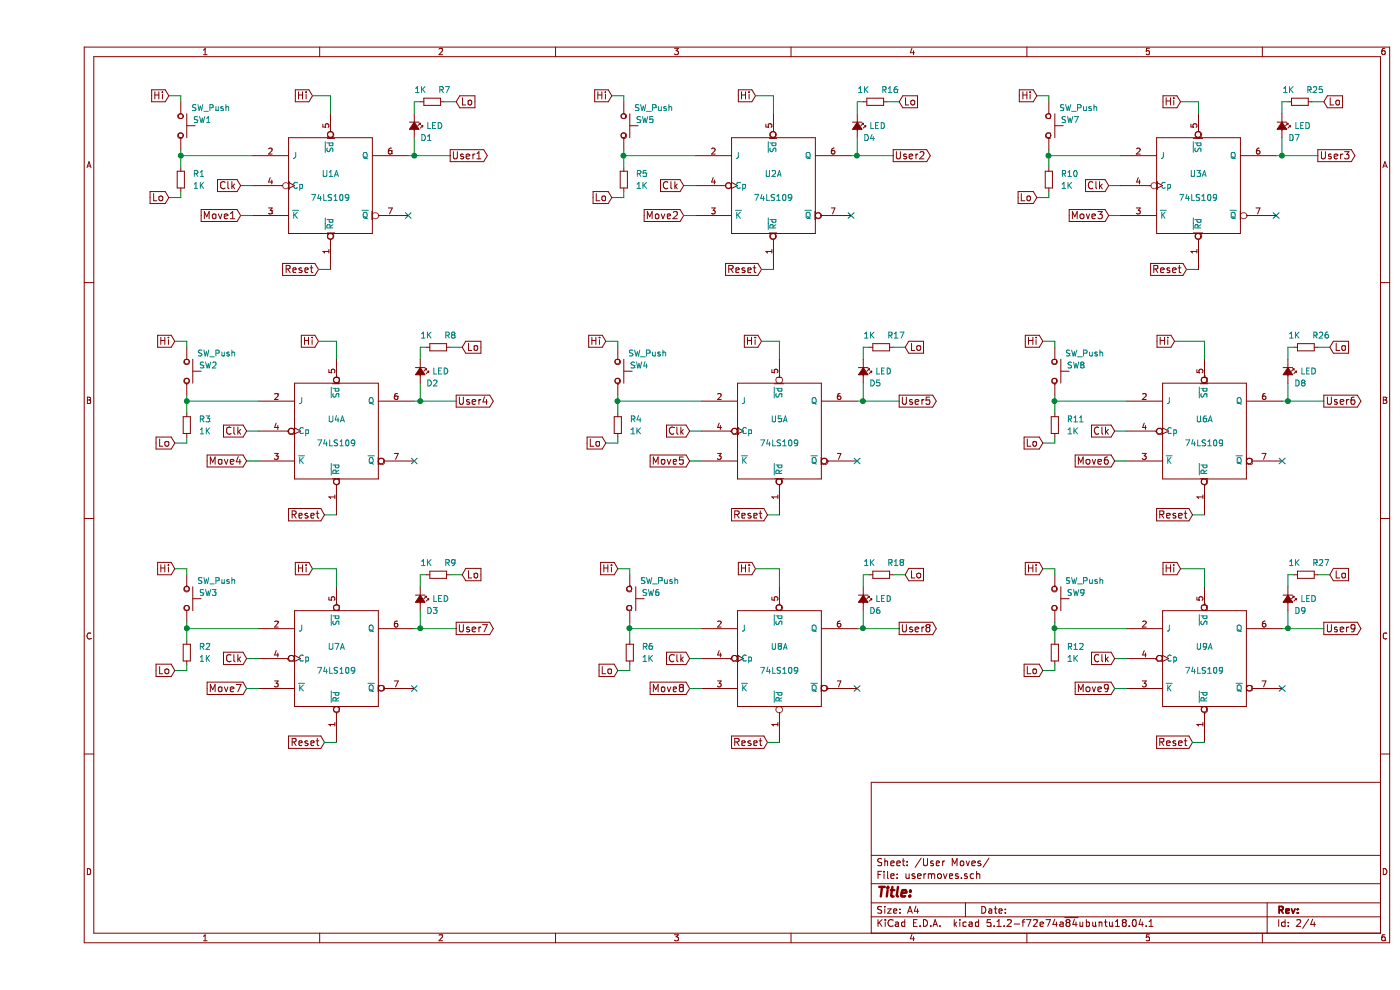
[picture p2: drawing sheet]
EESchema Schematic File Version 4
LIBS:ttt_ttl-cache
EELAYER 29 0
EELAYER END
$Descr A4 11693 8268
encoding utf-8
Sheet 2 4
Title ""
Date ""
Rev ""
Comp ""
Comment1 ""
Comment2 ""
Comment3 ""
Comment4 ""
$EndDescr
$Comp
L local:74LS107 U1
U 1 1
P 2450 1550
F 0 "U1" H 2450 1650 50  0000 C CNN
F 1 "74LS109" H 2450 1450 50  0000 C CNN
F 2 "Package_DIP:DIP-16_W7.62mm" H 2450 1550 50  0001 C CNN
F 3 "" H 2450 1550 50  0001 C CNN
	1    2450 1550
	1    0    0    -1  
$EndComp
Wire Wire Line
	1700 1550 1800 1550
NoConn ~ 3100 1800
Text GLabel 2350 2250 0    60   Input ~ 0
Reset
Wire Wire Line
	2350 2250 2450 2250
Text GLabel 1700 1800 0    60   Input ~ 0
Move1
Wire Wire Line
	1700 1800 1800 1800
Text GLabel 3450 1300 2    60   Output ~ 0
User1
Wire Wire Line
	3100 1300 3150 1300
$Comp
L ttt_ttl-rescue:LED_Small_ALT D1
U 1 1
P 3150 1050
F 0 "D1" V 3250 1100 50  0000 L CNN
F 1 "LED" V 3150 1150 50  0000 L CNN
F 2 "LED_THT:LED_D3.0mm" V 3150 1050 50  0001 C CNN
F 3 "" V 3150 1050 50  0001 C CNN
	1    3150 1050
	0    1    1    0   
$EndComp
$Comp
L ttt_ttl-rescue:R_Small R7
U 1 1
P 3300 850
F 0 "R7" V 3200 900 50  0000 L CNN
F 1 "1K" V 3200 700 50  0000 L CNN
F 2 "Resistor_THT:R_Axial_DIN0207_L6.3mm_D2.5mm_P7.62mm_Horizontal" H 3300 850 50  0001 C CNN
F 3 "" H 3300 850 50  0001 C CNN
	1    3300 850 
	0    1    1    0   
$EndComp
Text GLabel 3500 850  2    60   Input ~ 0
Lo
Wire Wire Line
	3500 850  3400 850 
Wire Wire Line
	3150 1150 3150 1300
Connection ~ 3150 1300
Wire Wire Line
	3200 850  3150 850 
Wire Wire Line
	3150 850  3150 950 
$Comp
L local:74LS107 U2
U 1 1
P 6150 1550
F 0 "U2" H 6150 1650 50  0000 C CNN
F 1 "74LS109" H 6150 1450 50  0000 C CNN
F 2 "Package_DIP:DIP-16_W7.62mm" H 6150 1550 50  0001 C CNN
F 3 "" H 6150 1550 50  0001 C CNN
	1    6150 1550
	1    0    0    -1  
$EndComp
Wire Wire Line
	5400 1550 5500 1550
NoConn ~ 6800 1800
Text GLabel 6050 2250 0    60   Input ~ 0
Reset
Wire Wire Line
	6050 2250 6150 2250
Text GLabel 5400 1800 0    60   Input ~ 0
Move2
Wire Wire Line
	5400 1800 5500 1800
Text GLabel 7150 1300 2    60   Output ~ 0
User2
Wire Wire Line
	6800 1300 6850 1300
$Comp
L ttt_ttl-rescue:LED_Small_ALT D4
U 1 1
P 6850 1050
F 0 "D4" V 6950 1100 50  0000 L CNN
F 1 "LED" V 6850 1150 50  0000 L CNN
F 2 "LED_THT:LED_D3.0mm" V 6850 1050 50  0001 C CNN
F 3 "" V 6850 1050 50  0001 C CNN
	1    6850 1050
	0    1    1    0   
$EndComp
$Comp
L ttt_ttl-rescue:R_Small R16
U 1 1
P 7000 850
F 0 "R16" V 6900 900 50  0000 L CNN
F 1 "1K" V 6900 700 50  0000 L CNN
F 2 "Resistor_THT:R_Axial_DIN0207_L6.3mm_D2.5mm_P7.62mm_Horizontal" H 7000 850 50  0001 C CNN
F 3 "" H 7000 850 50  0001 C CNN
	1    7000 850 
	0    1    1    0   
$EndComp
Text GLabel 7200 850  2    60   Input ~ 0
Lo
Wire Wire Line
	7200 850  7100 850 
Wire Wire Line
	6850 1150 6850 1300
Connection ~ 6850 1300
Wire Wire Line
	6900 850  6850 850 
Wire Wire Line
	6850 850  6850 950 
Wire Wire Line
	8950 1550 9050 1550
NoConn ~ 10350 1800
Text GLabel 9600 2250 0    60   Input ~ 0
Reset
Wire Wire Line
	9600 2250 9700 2250
Text GLabel 8950 1800 0    60   Input ~ 0
Move3
Wire Wire Line
	8950 1800 9050 1800
Text GLabel 10700 1300 2    60   Output ~ 0
User3
Wire Wire Line
	10350 1300 10400 1300
$Comp
L ttt_ttl-rescue:LED_Small_ALT D7
U 1 1
P 10400 1050
F 0 "D7" V 10500 1100 50  0000 L CNN
F 1 "LED" V 10400 1150 50  0000 L CNN
F 2 "LED_THT:LED_D3.0mm" V 10400 1050 50  0001 C CNN
F 3 "" V 10400 1050 50  0001 C CNN
	1    10400 1050
	0    1    1    0   
$EndComp
$Comp
L ttt_ttl-rescue:R_Small R25
U 1 1
P 10550 850
F 0 "R25" V 10450 900 50  0000 L CNN
F 1 "1K" V 10450 700 50  0000 L CNN
F 2 "Resistor_THT:R_Axial_DIN0207_L6.3mm_D2.5mm_P7.62mm_Horizontal" H 10550 850 50  0001 C CNN
F 3 "" H 10550 850 50  0001 C CNN
	1    10550 850 
	0    1    1    0   
$EndComp
Text GLabel 10750 850  2    60   Input ~ 0
Lo
Wire Wire Line
	10750 850  10650 850 
Wire Wire Line
	10400 1150 10400 1300
Connection ~ 10400 1300
Wire Wire Line
	10450 850  10400 850 
Wire Wire Line
	10400 850  10400 950 
$Comp
L local:74LS107 U4
U 1 1
P 2500 3600
F 0 "U4" H 2500 3700 50  0000 C CNN
F 1 "74LS109" H 2500 3500 50  0000 C CNN
F 2 "Package_DIP:DIP-16_W7.62mm" H 2500 3600 50  0001 C CNN
F 3 "" H 2500 3600 50  0001 C CNN
	1    2500 3600
	1    0    0    -1  
$EndComp
Text GLabel 1750 3600 0    60   Input ~ 0
Clk
Wire Wire Line
	1750 3600 1850 3600
$Comp
L ttt_ttl-rescue:SW_Push SW2
U 1 1
P 1250 3100
F 0 "SW2" V 1200 3200 50  0000 L CNN
F 1 "SW_Push" V 1100 3350 50  0000 C CNN
F 2 "Button_Switch_THT:Push_E-Switch_KS01Q01" H 1250 3300 50  0001 C CNN
F 3 "" H 1250 3300 50  0001 C CNN
	1    1250 3100
	0    1    1    0   
$EndComp
NoConn ~ 3150 3850
Text GLabel 2400 4300 0    60   Input ~ 0
Reset
Wire Wire Line
	2400 4300 2500 4300
Text GLabel 1750 3850 0    60   Input ~ 0
Move4
Wire Wire Line
	1750 3850 1850 3850
Text GLabel 3500 3350 2    60   Output ~ 0
User4
Wire Wire Line
	3150 3350 3200 3350
$Comp
L ttt_ttl-rescue:R_Small R3
U 1 1
P 1250 3550
F 0 "R3" H 1350 3600 50  0000 L CNN
F 1 "1K" H 1350 3500 50  0000 L CNN
F 2 "Resistor_THT:R_Axial_DIN0207_L6.3mm_D2.5mm_P7.62mm_Horizontal" H 1250 3550 50  0001 C CNN
F 3 "" H 1250 3550 50  0001 C CNN
	1    1250 3550
	1    0    0    -1  
$EndComp
Text GLabel 1150 3700 0    60   Input ~ 0
Lo
Text GLabel 1150 2850 0    60   Input ~ 0
Hi
Wire Wire Line
	1150 2850 1250 2850
Wire Wire Line
	1250 2850 1250 2900
Wire Wire Line
	1150 3700 1250 3700
$Comp
L ttt_ttl-rescue:LED_Small_ALT D2
U 1 1
P 3200 3100
F 0 "D2" V 3300 3150 50  0000 L CNN
F 1 "LED" V 3200 3200 50  0000 L CNN
F 2 "LED_THT:LED_D3.0mm" V 3200 3100 50  0001 C CNN
F 3 "" V 3200 3100 50  0001 C CNN
	1    3200 3100
	0    1    1    0   
$EndComp
$Comp
L ttt_ttl-rescue:R_Small R8
U 1 1
P 3350 2900
F 0 "R8" V 3250 2950 50  0000 L CNN
F 1 "1K" V 3250 2750 50  0000 L CNN
F 2 "Resistor_THT:R_Axial_DIN0207_L6.3mm_D2.5mm_P7.62mm_Horizontal" H 3350 2900 50  0001 C CNN
F 3 "" H 3350 2900 50  0001 C CNN
	1    3350 2900
	0    1    1    0   
$EndComp
Text GLabel 3550 2900 2    60   Input ~ 0
Lo
Wire Wire Line
	3550 2900 3450 2900
Wire Wire Line
	3200 3200 3200 3350
Connection ~ 3200 3350
Wire Wire Line
	3250 2900 3200 2900
Wire Wire Line
	3200 2900 3200 3000
$Comp
L local:74LS107 U5
U 1 1
P 6200 3600
F 0 "U5" H 6200 3700 50  0000 C CNN
F 1 "74LS109" H 6200 3500 50  0000 C CNN
F 2 "Package_DIP:DIP-16_W7.62mm" H 6200 3600 50  0001 C CNN
F 3 "" H 6200 3600 50  0001 C CNN
	1    6200 3600
	1    0    0    -1  
$EndComp
Text GLabel 5450 3600 0    60   Input ~ 0
Clk
Wire Wire Line
	5450 3600 5550 3600
NoConn ~ 6850 3850
Text GLabel 6100 4300 0    60   Input ~ 0
Reset
Wire Wire Line
	6100 4300 6200 4300
Text GLabel 5450 3850 0    60   Input ~ 0
Move5
Wire Wire Line
	5450 3850 5550 3850
Text GLabel 7200 3350 2    60   Output ~ 0
User5
Wire Wire Line
	6850 3350 6900 3350
$Comp
L ttt_ttl-rescue:LED_Small_ALT D5
U 1 1
P 6900 3100
F 0 "D5" V 7000 3150 50  0000 L CNN
F 1 "LED" V 6900 3200 50  0000 L CNN
F 2 "LED_THT:LED_D3.0mm" V 6900 3100 50  0001 C CNN
F 3 "" V 6900 3100 50  0001 C CNN
	1    6900 3100
	0    1    1    0   
$EndComp
$Comp
L ttt_ttl-rescue:R_Small R17
U 1 1
P 7050 2900
F 0 "R17" V 6950 2950 50  0000 L CNN
F 1 "1K" V 6950 2750 50  0000 L CNN
F 2 "Resistor_THT:R_Axial_DIN0207_L6.3mm_D2.5mm_P7.62mm_Horizontal" H 7050 2900 50  0001 C CNN
F 3 "" H 7050 2900 50  0001 C CNN
	1    7050 2900
	0    1    1    0   
$EndComp
Text GLabel 7250 2900 2    60   Input ~ 0
Lo
Wire Wire Line
	7250 2900 7150 2900
Wire Wire Line
	6900 3200 6900 3350
Connection ~ 6900 3350
Wire Wire Line
	6950 2900 6900 2900
Wire Wire Line
	6900 2900 6900 3000
$Comp
L local:74LS107 U6
U 1 1
P 9750 3600
F 0 "U6" H 9750 3700 50  0000 C CNN
F 1 "74LS109" H 9750 3500 50  0000 C CNN
F 2 "Package_DIP:DIP-16_W7.62mm" H 9750 3600 50  0001 C CNN
F 3 "" H 9750 3600 50  0001 C CNN
	1    9750 3600
	1    0    0    -1  
$EndComp
Wire Wire Line
	9000 3600 9100 3600
NoConn ~ 10400 3850
Text GLabel 9650 4300 0    60   Input ~ 0
Reset
Wire Wire Line
	9650 4300 9750 4300
Text GLabel 9000 3850 0    60   Input ~ 0
Move6
Wire Wire Line
	9000 3850 9100 3850
Text GLabel 10750 3350 2    60   Output ~ 0
User6
Wire Wire Line
	10400 3350 10450 3350
$Comp
L ttt_ttl-rescue:LED_Small_ALT D8
U 1 1
P 10450 3100
F 0 "D8" V 10550 3150 50  0000 L CNN
F 1 "LED" V 10450 3200 50  0000 L CNN
F 2 "LED_THT:LED_D3.0mm" V 10450 3100 50  0001 C CNN
F 3 "" V 10450 3100 50  0001 C CNN
	1    10450 3100
	0    1    1    0   
$EndComp
$Comp
L ttt_ttl-rescue:R_Small R26
U 1 1
P 10600 2900
F 0 "R26" V 10500 2950 50  0000 L CNN
F 1 "1K" V 10500 2750 50  0000 L CNN
F 2 "Resistor_THT:R_Axial_DIN0207_L6.3mm_D2.5mm_P7.62mm_Horizontal" H 10600 2900 50  0001 C CNN
F 3 "" H 10600 2900 50  0001 C CNN
	1    10600 2900
	0    1    1    0   
$EndComp
Text GLabel 10800 2900 2    60   Input ~ 0
Lo
Wire Wire Line
	10800 2900 10700 2900
Wire Wire Line
	10450 3200 10450 3350
Connection ~ 10450 3350
Wire Wire Line
	10500 2900 10450 2900
Wire Wire Line
	10450 2900 10450 3000
$Comp
L local:74LS107 U7
U 1 1
P 2500 5500
F 0 "U7" H 2500 5600 50  0000 C CNN
F 1 "74LS109" H 2500 5400 50  0000 C CNN
F 2 "Package_DIP:DIP-16_W7.62mm" H 2500 5500 50  0001 C CNN
F 3 "" H 2500 5500 50  0001 C CNN
	1    2500 5500
	1    0    0    -1  
$EndComp
Wire Wire Line
	1750 5500 1850 5500
NoConn ~ 3150 5750
Text GLabel 2400 6200 0    60   Input ~ 0
Reset
Wire Wire Line
	2400 6200 2500 6200
Text GLabel 1750 5750 0    60   Input ~ 0
Move7
Wire Wire Line
	1750 5750 1850 5750
Text GLabel 3500 5250 2    60   Output ~ 0
User7
Wire Wire Line
	3150 5250 3200 5250
$Comp
L ttt_ttl-rescue:LED_Small_ALT D3
U 1 1
P 3200 5000
F 0 "D3" V 3300 5050 50  0000 L CNN
F 1 "LED" V 3200 5100 50  0000 L CNN
F 2 "LED_THT:LED_D3.0mm" V 3200 5000 50  0001 C CNN
F 3 "" V 3200 5000 50  0001 C CNN
	1    3200 5000
	0    1    1    0   
$EndComp
$Comp
L ttt_ttl-rescue:R_Small R9
U 1 1
P 3350 4800
F 0 "R9" V 3250 4850 50  0000 L CNN
F 1 "1K" V 3250 4650 50  0000 L CNN
F 2 "Resistor_THT:R_Axial_DIN0207_L6.3mm_D2.5mm_P7.62mm_Horizontal" H 3350 4800 50  0001 C CNN
F 3 "" H 3350 4800 50  0001 C CNN
	1    3350 4800
	0    1    1    0   
$EndComp
Text GLabel 3550 4800 2    60   Input ~ 0
Lo
Wire Wire Line
	3550 4800 3450 4800
Wire Wire Line
	3200 5100 3200 5250
Connection ~ 3200 5250
Wire Wire Line
	3250 4800 3200 4800
Wire Wire Line
	3200 4800 3200 4900
$Comp
L local:74LS107 U8
U 1 1
P 6200 5500
F 0 "U8" H 6200 5600 50  0000 C CNN
F 1 "74LS109" H 6200 5400 50  0000 C CNN
F 2 "Package_DIP:DIP-16_W7.62mm" H 6200 5500 50  0001 C CNN
F 3 "" H 6200 5500 50  0001 C CNN
	1    6200 5500
	1    0    0    -1  
$EndComp
Wire Wire Line
	5450 5500 5550 5500
NoConn ~ 6850 5750
Text GLabel 6100 6200 0    60   Input ~ 0
Reset
Wire Wire Line
	6100 6200 6200 6200
Text GLabel 5450 5750 0    60   Input ~ 0
Move8
Wire Wire Line
	5450 5750 5550 5750
Text GLabel 7200 5250 2    60   Output ~ 0
User8
Wire Wire Line
	6850 5250 6900 5250
$Comp
L ttt_ttl-rescue:LED_Small_ALT D6
U 1 1
P 6900 5000
F 0 "D6" V 7000 5050 50  0000 L CNN
F 1 "LED" V 6900 5100 50  0000 L CNN
F 2 "LED_THT:LED_D3.0mm" V 6900 5000 50  0001 C CNN
F 3 "" V 6900 5000 50  0001 C CNN
	1    6900 5000
	0    1    1    0   
$EndComp
$Comp
L ttt_ttl-rescue:R_Small R18
U 1 1
P 7050 4800
F 0 "R18" V 6950 4850 50  0000 L CNN
F 1 "1K" V 6950 4650 50  0000 L CNN
F 2 "Resistor_THT:R_Axial_DIN0207_L6.3mm_D2.5mm_P7.62mm_Horizontal" H 7050 4800 50  0001 C CNN
F 3 "" H 7050 4800 50  0001 C CNN
	1    7050 4800
	0    1    1    0   
$EndComp
Text GLabel 7250 4800 2    60   Input ~ 0
Lo
Wire Wire Line
	7250 4800 7150 4800
Wire Wire Line
	6900 5100 6900 5250
Connection ~ 6900 5250
Wire Wire Line
	6950 4800 6900 4800
Wire Wire Line
	6900 4800 6900 4900
$Comp
L local:74LS107 U9
U 1 1
P 9750 5500
F 0 "U9" H 9750 5600 50  0000 C CNN
F 1 "74LS109" H 9750 5400 50  0000 C CNN
F 2 "Package_DIP:DIP-16_W7.62mm" H 9750 5500 50  0001 C CNN
F 3 "" H 9750 5500 50  0001 C CNN
	1    9750 5500
	1    0    0    -1  
$EndComp
Wire Wire Line
	9000 5500 9100 5500
NoConn ~ 10400 5750
Text GLabel 9650 6200 0    60   Input ~ 0
Reset
Wire Wire Line
	9650 6200 9750 6200
Text GLabel 9000 5750 0    60   Input ~ 0
Move9
Wire Wire Line
	9000 5750 9100 5750
Text GLabel 10750 5250 2    60   Output ~ 0
User9
Wire Wire Line
	10400 5250 10450 5250
$Comp
L ttt_ttl-rescue:LED_Small_ALT D9
U 1 1
P 10450 5000
F 0 "D9" V 10550 5050 50  0000 L CNN
F 1 "LED" V 10450 5100 50  0000 L CNN
F 2 "LED_THT:LED_D3.0mm" V 10450 5000 50  0001 C CNN
F 3 "" V 10450 5000 50  0001 C CNN
	1    10450 5000
	0    1    1    0   
$EndComp
$Comp
L ttt_ttl-rescue:R_Small R27
U 1 1
P 10600 4800
F 0 "R27" V 10500 4850 50  0000 L CNN
F 1 "1K" V 10500 4650 50  0000 L CNN
F 2 "Resistor_THT:R_Axial_DIN0207_L6.3mm_D2.5mm_P7.62mm_Horizontal" H 10600 4800 50  0001 C CNN
F 3 "" H 10600 4800 50  0001 C CNN
	1    10600 4800
	0    1    1    0   
$EndComp
Text GLabel 10800 4800 2    60   Input ~ 0
Lo
Wire Wire Line
	10800 4800 10700 4800
Wire Wire Line
	10450 5100 10450 5250
Connection ~ 10450 5250
Wire Wire Line
	10500 4800 10450 4800
Wire Wire Line
	10450 4800 10450 4900
Wire Wire Line
	3150 1300 3450 1300
Wire Wire Line
	6850 1300 7150 1300
Wire Wire Line
	10400 1300 10700 1300
Wire Wire Line
	3200 3350 3500 3350
Wire Wire Line
	6900 3350 7200 3350
Wire Wire Line
	10450 3350 10750 3350
Wire Wire Line
	3200 5250 3500 5250
Wire Wire Line
	6900 5250 7200 5250
Wire Wire Line
	10450 5250 10750 5250
Wire Wire Line
	1250 3300 1250 3350
Wire Wire Line
	1250 3350 1850 3350
Connection ~ 1250 3350
Wire Wire Line
	1250 3350 1250 3450
Wire Wire Line
	1250 3650 1250 3700
$Comp
L ttt_ttl-rescue:SW_Push SW4
U 1 1
P 4850 3100
F 0 "SW4" V 4800 3200 50  0000 L CNN
F 1 "SW_Push" V 4700 3350 50  0000 C CNN
F 2 "Button_Switch_THT:Push_E-Switch_KS01Q01" H 4850 3300 50  0001 C CNN
F 3 "" H 4850 3300 50  0001 C CNN
	1    4850 3100
	0    1    1    0   
$EndComp
$Comp
L ttt_ttl-rescue:R_Small R4
U 1 1
P 4850 3550
F 0 "R4" H 4950 3600 50  0000 L CNN
F 1 "1K" H 4950 3500 50  0000 L CNN
F 2 "Resistor_THT:R_Axial_DIN0207_L6.3mm_D2.5mm_P7.62mm_Horizontal" H 4850 3550 50  0001 C CNN
F 3 "" H 4850 3550 50  0001 C CNN
	1    4850 3550
	1    0    0    -1  
$EndComp
Text GLabel 4750 3700 0    60   Input ~ 0
Lo
Text GLabel 4750 2850 0    60   Input ~ 0
Hi
Wire Wire Line
	4750 2850 4850 2850
Wire Wire Line
	4850 2850 4850 2900
Wire Wire Line
	4750 3700 4850 3700
Wire Wire Line
	4850 3300 4850 3350
Connection ~ 4850 3350
Wire Wire Line
	4850 3350 4850 3450
Wire Wire Line
	4850 3650 4850 3700
Wire Wire Line
	4850 3350 5550 3350
Text GLabel 9000 3600 0    60   Input ~ 0
Clk
$Comp
L ttt_ttl-rescue:SW_Push SW8
U 1 1
P 8500 3100
F 0 "SW8" V 8450 3200 50  0000 L CNN
F 1 "SW_Push" V 8350 3350 50  0000 C CNN
F 2 "Button_Switch_THT:Push_E-Switch_KS01Q01" H 8500 3300 50  0001 C CNN
F 3 "" H 8500 3300 50  0001 C CNN
	1    8500 3100
	0    1    1    0   
$EndComp
$Comp
L ttt_ttl-rescue:R_Small R11
U 1 1
P 8500 3550
F 0 "R11" H 8600 3600 50  0000 L CNN
F 1 "1K" H 8600 3500 50  0000 L CNN
F 2 "Resistor_THT:R_Axial_DIN0207_L6.3mm_D2.5mm_P7.62mm_Horizontal" H 8500 3550 50  0001 C CNN
F 3 "" H 8500 3550 50  0001 C CNN
	1    8500 3550
	1    0    0    -1  
$EndComp
Text GLabel 8400 3700 0    60   Input ~ 0
Lo
Text GLabel 8400 2850 0    60   Input ~ 0
Hi
Wire Wire Line
	8400 2850 8500 2850
Wire Wire Line
	8500 2850 8500 2900
Wire Wire Line
	8400 3700 8500 3700
Wire Wire Line
	8500 3300 8500 3350
Wire Wire Line
	8500 3350 9100 3350
Connection ~ 8500 3350
Wire Wire Line
	8500 3350 8500 3450
Wire Wire Line
	8500 3650 8500 3700
$Comp
L local:74LS107 U3
U 1 1
P 9700 1550
F 0 "U3" H 9700 1650 50  0000 C CNN
F 1 "74LS109" H 9700 1450 50  0000 C CNN
F 2 "Package_DIP:DIP-16_W7.62mm" H 9700 1550 50  0001 C CNN
F 3 "" H 9700 1550 50  0001 C CNN
	1    9700 1550
	1    0    0    -1  
$EndComp
Text GLabel 8950 1550 0    60   Input ~ 0
Clk
$Comp
L ttt_ttl-rescue:SW_Push SW7
U 1 1
P 8450 1050
F 0 "SW7" V 8400 1150 50  0000 L CNN
F 1 "SW_Push" V 8300 1300 50  0000 C CNN
F 2 "Button_Switch_THT:Push_E-Switch_KS01Q01" H 8450 1250 50  0001 C CNN
F 3 "" H 8450 1250 50  0001 C CNN
	1    8450 1050
	0    1    1    0   
$EndComp
$Comp
L ttt_ttl-rescue:R_Small R10
U 1 1
P 8450 1500
F 0 "R10" H 8550 1550 50  0000 L CNN
F 1 "1K" H 8550 1450 50  0000 L CNN
F 2 "Resistor_THT:R_Axial_DIN0207_L6.3mm_D2.5mm_P7.62mm_Horizontal" H 8450 1500 50  0001 C CNN
F 3 "" H 8450 1500 50  0001 C CNN
	1    8450 1500
	1    0    0    -1  
$EndComp
Text GLabel 8350 1650 0    60   Input ~ 0
Lo
Text GLabel 8350 800  0    60   Input ~ 0
Hi
Wire Wire Line
	8350 800  8450 800 
Wire Wire Line
	8450 800  8450 850 
Wire Wire Line
	8350 1650 8450 1650
Wire Wire Line
	8450 1250 8450 1300
Wire Wire Line
	8450 1300 9050 1300
Connection ~ 8450 1300
Wire Wire Line
	8450 1300 8450 1400
Wire Wire Line
	8450 1600 8450 1650
Text GLabel 5400 1550 0    60   Input ~ 0
Clk
$Comp
L ttt_ttl-rescue:SW_Push SW5
U 1 1
P 4900 1050
F 0 "SW5" V 4850 1150 50  0000 L CNN
F 1 "SW_Push" V 4750 1300 50  0000 C CNN
F 2 "Button_Switch_THT:Push_E-Switch_KS01Q01" H 4900 1250 50  0001 C CNN
F 3 "" H 4900 1250 50  0001 C CNN
	1    4900 1050
	0    1    1    0   
$EndComp
$Comp
L ttt_ttl-rescue:R_Small R5
U 1 1
P 4900 1500
F 0 "R5" H 5000 1550 50  0000 L CNN
F 1 "1K" H 5000 1450 50  0000 L CNN
F 2 "Resistor_THT:R_Axial_DIN0207_L6.3mm_D2.5mm_P7.62mm_Horizontal" H 4900 1500 50  0001 C CNN
F 3 "" H 4900 1500 50  0001 C CNN
	1    4900 1500
	1    0    0    -1  
$EndComp
Text GLabel 4800 1650 0    60   Input ~ 0
Lo
Text GLabel 4800 800  0    60   Input ~ 0
Hi
Wire Wire Line
	4800 800  4900 800 
Wire Wire Line
	4900 800  4900 850 
Wire Wire Line
	4800 1650 4900 1650
Wire Wire Line
	4900 1250 4900 1300
Wire Wire Line
	4900 1300 5500 1300
Connection ~ 4900 1300
Wire Wire Line
	4900 1300 4900 1400
Wire Wire Line
	4900 1600 4900 1650
Text GLabel 1700 1550 0    60   Input ~ 0
Clk
$Comp
L ttt_ttl-rescue:SW_Push SW1
U 1 1
P 1200 1050
F 0 "SW1" V 1150 1150 50  0000 L CNN
F 1 "SW_Push" V 1050 1300 50  0000 C CNN
F 2 "Button_Switch_THT:Push_E-Switch_KS01Q01" H 1200 1250 50  0001 C CNN
F 3 "" H 1200 1250 50  0001 C CNN
	1    1200 1050
	0    1    1    0   
$EndComp
$Comp
L ttt_ttl-rescue:R_Small R1
U 1 1
P 1200 1500
F 0 "R1" H 1300 1550 50  0000 L CNN
F 1 "1K" H 1300 1450 50  0000 L CNN
F 2 "Resistor_THT:R_Axial_DIN0207_L6.3mm_D2.5mm_P7.62mm_Horizontal" H 1200 1500 50  0001 C CNN
F 3 "" H 1200 1500 50  0001 C CNN
	1    1200 1500
	1    0    0    -1  
$EndComp
Text GLabel 1100 1650 0    60   Input ~ 0
Lo
Text GLabel 1100 800  0    60   Input ~ 0
Hi
Wire Wire Line
	1100 800  1200 800 
Wire Wire Line
	1200 800  1200 850 
Wire Wire Line
	1100 1650 1200 1650
Wire Wire Line
	1200 1250 1200 1300
Wire Wire Line
	1200 1300 1800 1300
Connection ~ 1200 1300
Wire Wire Line
	1200 1300 1200 1400
Wire Wire Line
	1200 1600 1200 1650
Text GLabel 1750 5500 0    60   Input ~ 0
Clk
$Comp
L ttt_ttl-rescue:SW_Push SW3
U 1 1
P 1250 5000
F 0 "SW3" V 1200 5100 50  0000 L CNN
F 1 "SW_Push" V 1100 5250 50  0000 C CNN
F 2 "Button_Switch_THT:Push_E-Switch_KS01Q01" H 1250 5200 50  0001 C CNN
F 3 "" H 1250 5200 50  0001 C CNN
	1    1250 5000
	0    1    1    0   
$EndComp
$Comp
L ttt_ttl-rescue:R_Small R2
U 1 1
P 1250 5450
F 0 "R2" H 1350 5500 50  0000 L CNN
F 1 "1K" H 1350 5400 50  0000 L CNN
F 2 "Resistor_THT:R_Axial_DIN0207_L6.3mm_D2.5mm_P7.62mm_Horizontal" H 1250 5450 50  0001 C CNN
F 3 "" H 1250 5450 50  0001 C CNN
	1    1250 5450
	1    0    0    -1  
$EndComp
Text GLabel 1150 5600 0    60   Input ~ 0
Lo
Text GLabel 1150 4750 0    60   Input ~ 0
Hi
Wire Wire Line
	1150 4750 1250 4750
Wire Wire Line
	1250 4750 1250 4800
Wire Wire Line
	1150 5600 1250 5600
Wire Wire Line
	1250 5200 1250 5250
Wire Wire Line
	1250 5250 1850 5250
Connection ~ 1250 5250
Wire Wire Line
	1250 5250 1250 5350
Wire Wire Line
	1250 5550 1250 5600
Text GLabel 5450 5500 0    60   Input ~ 0
Clk
$Comp
L ttt_ttl-rescue:SW_Push SW6
U 1 1
P 4950 5000
F 0 "SW6" V 4900 5100 50  0000 L CNN
F 1 "SW_Push" V 4800 5250 50  0000 C CNN
F 2 "Button_Switch_THT:Push_E-Switch_KS01Q01" H 4950 5200 50  0001 C CNN
F 3 "" H 4950 5200 50  0001 C CNN
	1    4950 5000
	0    1    1    0   
$EndComp
$Comp
L ttt_ttl-rescue:R_Small R6
U 1 1
P 4950 5450
F 0 "R6" H 5050 5500 50  0000 L CNN
F 1 "1K" H 5050 5400 50  0000 L CNN
F 2 "Resistor_THT:R_Axial_DIN0207_L6.3mm_D2.5mm_P7.62mm_Horizontal" H 4950 5450 50  0001 C CNN
F 3 "" H 4950 5450 50  0001 C CNN
	1    4950 5450
	1    0    0    -1  
$EndComp
Text GLabel 4850 5600 0    60   Input ~ 0
Lo
Text GLabel 4850 4750 0    60   Input ~ 0
Hi
Wire Wire Line
	4850 4750 4950 4750
Wire Wire Line
	4950 4750 4950 4800
Wire Wire Line
	4850 5600 4950 5600
Wire Wire Line
	4950 5200 4950 5250
Wire Wire Line
	4950 5250 5550 5250
Connection ~ 4950 5250
Wire Wire Line
	4950 5250 4950 5350
Wire Wire Line
	4950 5550 4950 5600
Text GLabel 9000 5500 0    60   Input ~ 0
Clk
$Comp
L ttt_ttl-rescue:SW_Push SW9
U 1 1
P 8500 5000
F 0 "SW9" V 8450 5100 50  0000 L CNN
F 1 "SW_Push" V 8350 5250 50  0000 C CNN
F 2 "Button_Switch_THT:Push_E-Switch_KS01Q01" H 8500 5200 50  0001 C CNN
F 3 "" H 8500 5200 50  0001 C CNN
	1    8500 5000
	0    1    1    0   
$EndComp
$Comp
L ttt_ttl-rescue:R_Small R12
U 1 1
P 8500 5450
F 0 "R12" H 8600 5500 50  0000 L CNN
F 1 "1K" H 8600 5400 50  0000 L CNN
F 2 "Resistor_THT:R_Axial_DIN0207_L6.3mm_D2.5mm_P7.62mm_Horizontal" H 8500 5450 50  0001 C CNN
F 3 "" H 8500 5450 50  0001 C CNN
	1    8500 5450
	1    0    0    -1  
$EndComp
Text GLabel 8400 5600 0    60   Input ~ 0
Lo
Text GLabel 8400 4750 0    60   Input ~ 0
Hi
Wire Wire Line
	8400 4750 8500 4750
Wire Wire Line
	8500 4750 8500 4800
Wire Wire Line
	8400 5600 8500 5600
Wire Wire Line
	8500 5200 8500 5250
Wire Wire Line
	8500 5250 9100 5250
Connection ~ 8500 5250
Wire Wire Line
	8500 5250 8500 5350
Wire Wire Line
	8500 5550 8500 5600
Text GLabel 2300 800  0    60   Input ~ 0
Hi
Wire Wire Line
	2450 950  2450 800 
Wire Wire Line
	2450 800  2300 800 
Text GLabel 9550 4750 0    60   Input ~ 0
Hi
Wire Wire Line
	9750 4900 9750 4750
Wire Wire Line
	9750 4750 9550 4750
Text GLabel 6000 4750 0    60   Input ~ 0
Hi
Wire Wire Line
	6200 4900 6200 4750
Wire Wire Line
	6200 4750 6000 4750
Text GLabel 2300 4750 0    60   Input ~ 0
Hi
Wire Wire Line
	2500 4900 2500 4750
Wire Wire Line
	2500 4750 2300 4750
Text GLabel 2350 2850 0    60   Input ~ 0
Hi
Wire Wire Line
	2500 3000 2500 2850
Wire Wire Line
	2500 2850 2350 2850
Text GLabel 6050 2850 0    60   Input ~ 0
Hi
Wire Wire Line
	6200 3000 6200 2850
Wire Wire Line
	6200 2850 6050 2850
Text GLabel 9500 2850 0    60   Input ~ 0
Hi
Wire Wire Line
	9750 3000 9750 2850
Wire Wire Line
	9750 2850 9500 2850
Text GLabel 9550 850  0    60   Input ~ 0
Hi
Wire Wire Line
	9700 950  9700 850 
Wire Wire Line
	9700 850  9550 850 
Text GLabel 6000 800  0    60   Input ~ 0
Hi
Wire Wire Line
	6150 950  6150 800 
Wire Wire Line
	6150 800  6000 800 
$EndSCHEMATC
